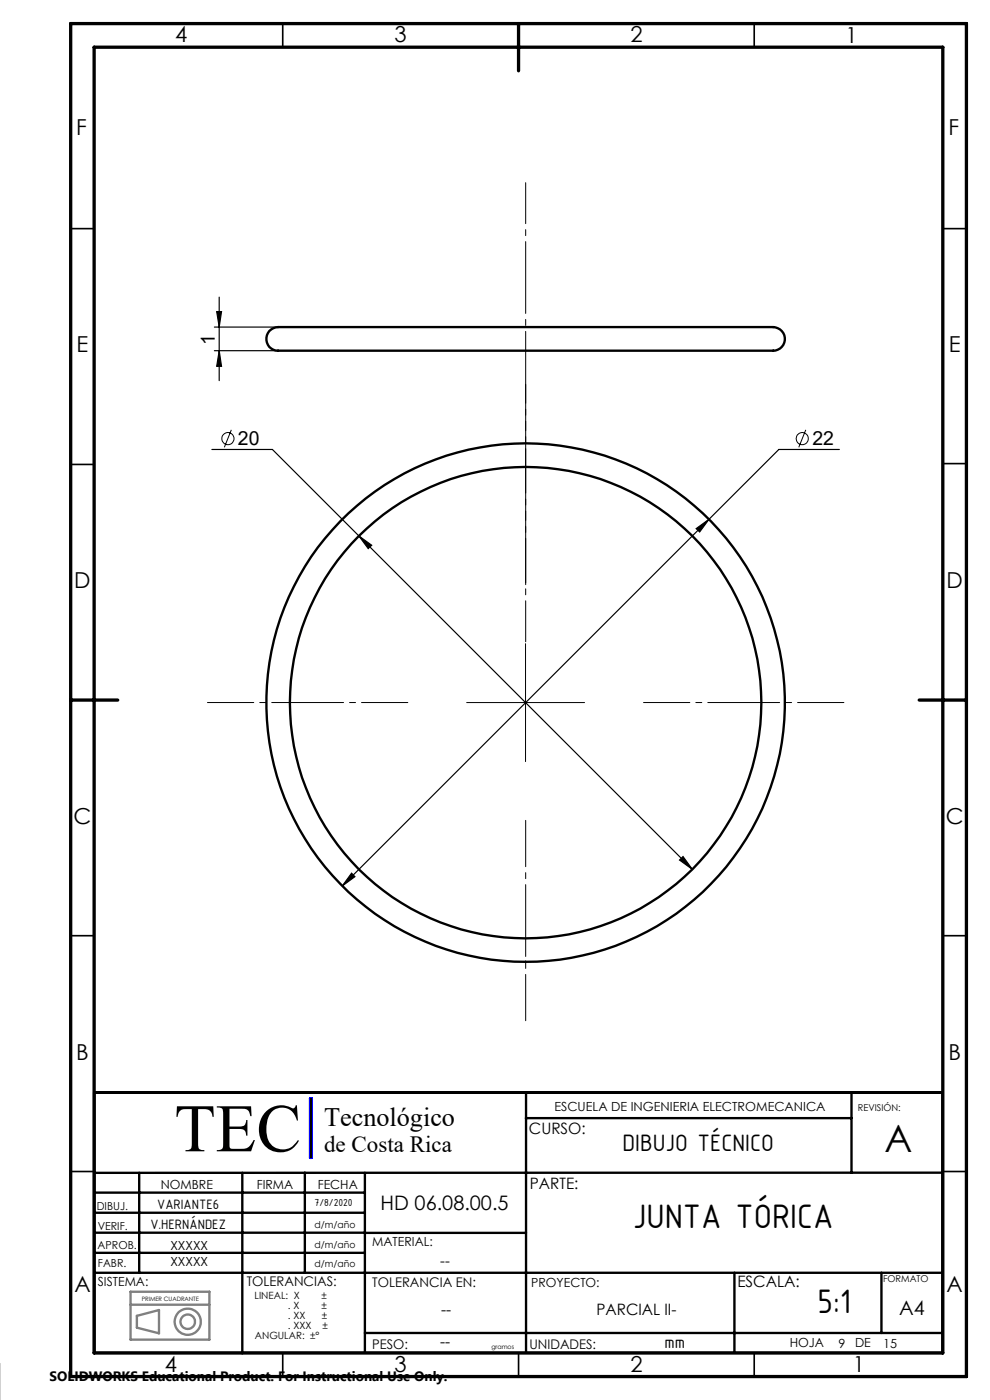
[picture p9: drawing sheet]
<svg xmlns="http://www.w3.org/2000/svg" width="210mm" height="297mm" viewBox="0 0 210 297" stroke-linecap="round" stroke-linejoin="round" font-family="sans-serif">
<g fill="none" stroke="#808080" stroke-width=".5">
<path d="M27.7 276.8h16.7M27.7 274h16.7v10.2h-16.7zM29 279.1l4.7-1.2v5l-4.7-1.2z"/>
<circle cx="39.8" cy="280.4" r="1.53"/>
<circle cx="39.8" cy="280.4" r="2.78"/>
</g>
<g fill="none" stroke="#000" stroke-width=".35">
<path d="M60 5v5M160 5v5M15 48.5h5M200 48.5h5M15 98.5h5M200 98.4h5M15 198.5h5M200 198.5h5M15 248.5h5M200 248.5h5M60 287v5M110 287v5"/>
<path d="M160 287v5"/>
</g>
<g fill="none" stroke="#000" stroke-width=".5">
<path d="M57.1 70.2a4.9 4.9 0 0 1 3.8-.8h101.7a3.7 3.7 0 0 1 3.6 1.3 2.62 2.62 0 0 1-.3 2.8 2.62 2.62 0 0 1-2.8 .9h-102.7a4.3 4.3 0 0 1-3.3-.8 2.6 2.6 0 0 1 0-3.4zM20 231.8h180v55.2h-180zM111.5 237.2h69.1M111.6 231.8v55.2M180.6 231.8v17M20 257.3h57.4M20 253h57.4M29.5 248.8v21.2M51.4 248.8v38.3M64.7 248.8v21.2M77.4 248.8v38.2M200 248.8h-180"/>
<path d="M20 261.5h57.4M20 265.8h57.4M20 270h180M77.4 261.5h34.2M155.8 270v17M187 270v12.8M77.4 282.8h122.6"/>
<circle cx="111.5" cy="149" r="55"/>
<circle cx="111.5" cy="149.1" r="50"/>
</g>
<path d="M15 5h190v287h-190zM20 10h180v277h-180zM110 5v10M15 148.5h10M195 148.5h10" fill="none" stroke="#000" stroke-width=".7"/>
<path d="M65.8 233v12.6" fill="none" stroke="#00f" stroke-width=".21"/>
<path d="M65.8 233h.3v12.6h-.3z" fill="none" stroke="#00f" stroke-width=".5"/>
<path d="M66 233v12.6" fill="none" stroke="#000" stroke-width=".39"/>
<g fill="none" stroke="#000" stroke-width=".21">
<path d="M49.1 91.2l-1.5 3.7M170.9 91.2l-1.5 3.7M111.5 136.6v25M99 149h25"/>
<circle cx="48.3" cy="93.1" r="1.29"/>
<circle cx="170.2" cy="93.1" r="1.29"/>
</g>
<path d="M45.5 74.4h13.5M45.5 69.4h13.5M46 66.1h1l-.5 3.3zM46.5 63v17.7M46.5 74.4l.5 3.3h-1zM44.9 95.4h12.9l18.3 18.3M178 95.4h-12.8l-92.6 92.6M76.1 113.7l2.7 2-.7 .7zM76.1 113.7l70.8 70.7M147.7 112.1l2.7-1.9-2 2.7zM74.6 185.2l.7 .8-2.7 2zM144.1 182.5l.8-.8 2 2.7z" fill="none" stroke="#000" stroke-width=".25"/>
<path d="M111.5 124v-42.5M86.5 149h-42.5M136.5 149h42.5M111.5 174v42.5" fill="none" stroke="#000" stroke-width=".21" stroke-dasharray="15.2 1.3 1.3 1.3" stroke-dashoffset="5.4"/>
<path d="M111.5 38.8v97.3" fill="none" stroke="#000" stroke-width=".21" stroke-dasharray="15.2 1.3 1.3 1.3" stroke-dashoffset="6.6"/>
<g fill="#000">
<path d="M46.5 74.4l.5 3.3h-1zM46 66.1h1l-.5 3.3z"/>
<path d="M144.9 181.7l-.8 .8 2.8 1.9zM76.1 113.7l2 2.7 .7-.7zM74.6 185.2l-2 2.8 2.7-2zM147.7 112.1l.7 .8 2-2.7z"/>
</g>
<text font-size="14.4" x="37" y="244.2">TEC</text>
<text font-size="8" x="187.6" y="244.3">A</text>
<g font-size="7.8">
<text x="134.2" y="260.5">JUNTA TÓRICA</text>
<text x="173.4" y="278.6">5:1</text>
</g>
<text font-size="5.6" x="68.8" y="238.9">Tecnológico</text>
<text font-size="5.4" x="132.1" y="244.1">DIBUJO TÉCNICO</text>
<text font-size="4.9" x="68.8" y="244.5">de Costa Rica</text>
<g font-size="4.7">
<text x="37.1" y="9">4</text>
<text x="83.7" y="9">3</text>
<text x="133.7" y="9">2</text>
<text x="179.3" y="9.2">1</text>
<text x="16.2" y="28.7">F</text>
<text x="201.2" y="28.7">F</text>
<text x="16.2" y="74.8">E</text>
<text x="201.3" y="74.8">E</text>
<text x="15.8" y="124.8">D</text>
<text x="200.8" y="124.8">D</text>
<text x="15.6" y="174.8">C</text>
<text x="200.6" y="174.8">C</text>
<text x="16.2" y="224.8">B</text>
<text x="201.2" y="224.8">B</text>
<text x="15.8" y="274">A</text>
<text x="200.8" y="274">A</text>
<text x="35" y="291">4</text>
<text x="83.7" y="291">3</text>
<text x="133.7" y="291">2</text>
<text x="180.9" y="291">1</text>
</g>
<g font-size="4.2">
<text x="80.7" y="256.7">HD 06.08.00.5</text>
<text x="190.8" y="278.9">A4</text>
</g>
<g font-size="4.1">
<text x="45.6" y="73.1" transform="rotate(-90 45.6 73.1)">1</text>
<text x="50.5" y="94.4">20</text>
<text x="172.3" y="94.4">22</text>
</g>
<text font-size="3.9" x="141" y="285.9">mm</text>
<g font-size="3.3">
<text x="112.2" y="240.6">CURSO:</text>
<text x="112.4" y="252.2">PARTE:</text>
<text x="156.4" y="272.9">ESCALA:</text>
<text x="93.5" y="278.9">--</text>
<text x="126.5" y="278.9">PARCIAL II-</text>
<text x="93.4" y="285.8">--</text>
</g>
<text font-size="3.2" x="93.4" y="268.5">--</text>
<g font-size="3.1">
<text x="33.3" y="256.6">VARIANTE6</text>
<text x="31.9" y="260.7">V.HERNÁNDEZ</text>
</g>
<text font-size="2.9" x="10.5" y="292.9">SOLIDWORKS Educational Product. For Instructional Use Only.</text>
<g font-size="2.8">
<text x="52.3" y="272.9">TOLERANCIAS:</text>
<text x="79" y="273">TOLERANCIA EN:</text>
<text x="79" y="286.1">PESO:</text>
<text x="112.3" y="286.1">UNIDADES:</text>
</g>
<g font-size="2.7">
<text x="117.6" y="235.7">ESCUELA DE INGENIERIA ELECTROMECANICA</text>
<text x="34.1" y="252.2">NOMBRE</text>
<text x="54.5" y="252.2">FIRMA</text>
<text x="67.4" y="252.2">FECHA</text>
<text x="36.1" y="265.1">XXXXX</text>
<text x="36.1" y="268.5">XXXXX</text>
<text x="79" y="264.4">MATERIAL:</text>
<text x="20.8" y="272.8">SISTEMA:</text>
<text x="112.7" y="273">PROYECTO:</text>
<text x="167.5" y="285.8">HOJA</text>
<text x="177.9" y="285.9">9</text>
<text x="181.4" y="285.8">DE</text>
<text x="187.4" y="285.9">15</text>
</g>
<g font-size="2.3">
<text x="20.5" y="256.7">DIBUJ.</text>
<text x="66.7" y="255.9">7/8/2020</text>
<text x="20.7" y="261">VERIF.</text>
<text x="20.7" y="265">APROB.</text>
<text x="20.8" y="268.8">FABR.</text>
</g>
<g font-size="2.1">
<text x="54" y="275.6">LINEAL: X</text>
<text x="68.2" y="275.6">±</text>
<text x="61.1" y="281.9">. XXX</text>
<text x="61.1" y="279.8">. XX</text>
<text x="61.1" y="277.7">. X</text>
<text x="68.2" y="277.7">±</text>
<text x="68.3" y="279.8">±</text>
<text x="68.4" y="281.9">±</text>
<text x="54.1" y="284">ANGULAR: ±°</text>
</g>
<g font-size="2">
<text x="182" y="235.7">REVISIÓN:</text>
<text x="66.7" y="260.4">d/m/año</text>
<text x="66.7" y="268.8">d/m/año</text>
<text x="66.7" y="264.7">d/m/año</text>
<text x="187.3" y="272">FORMATO</text>
</g>
<g font-size="1.3">
<text x="30.1" y="276">PRIMER CUADRANTE</text>
<text x="104.2" y="286.1">gramos</text>
</g>
</svg>
